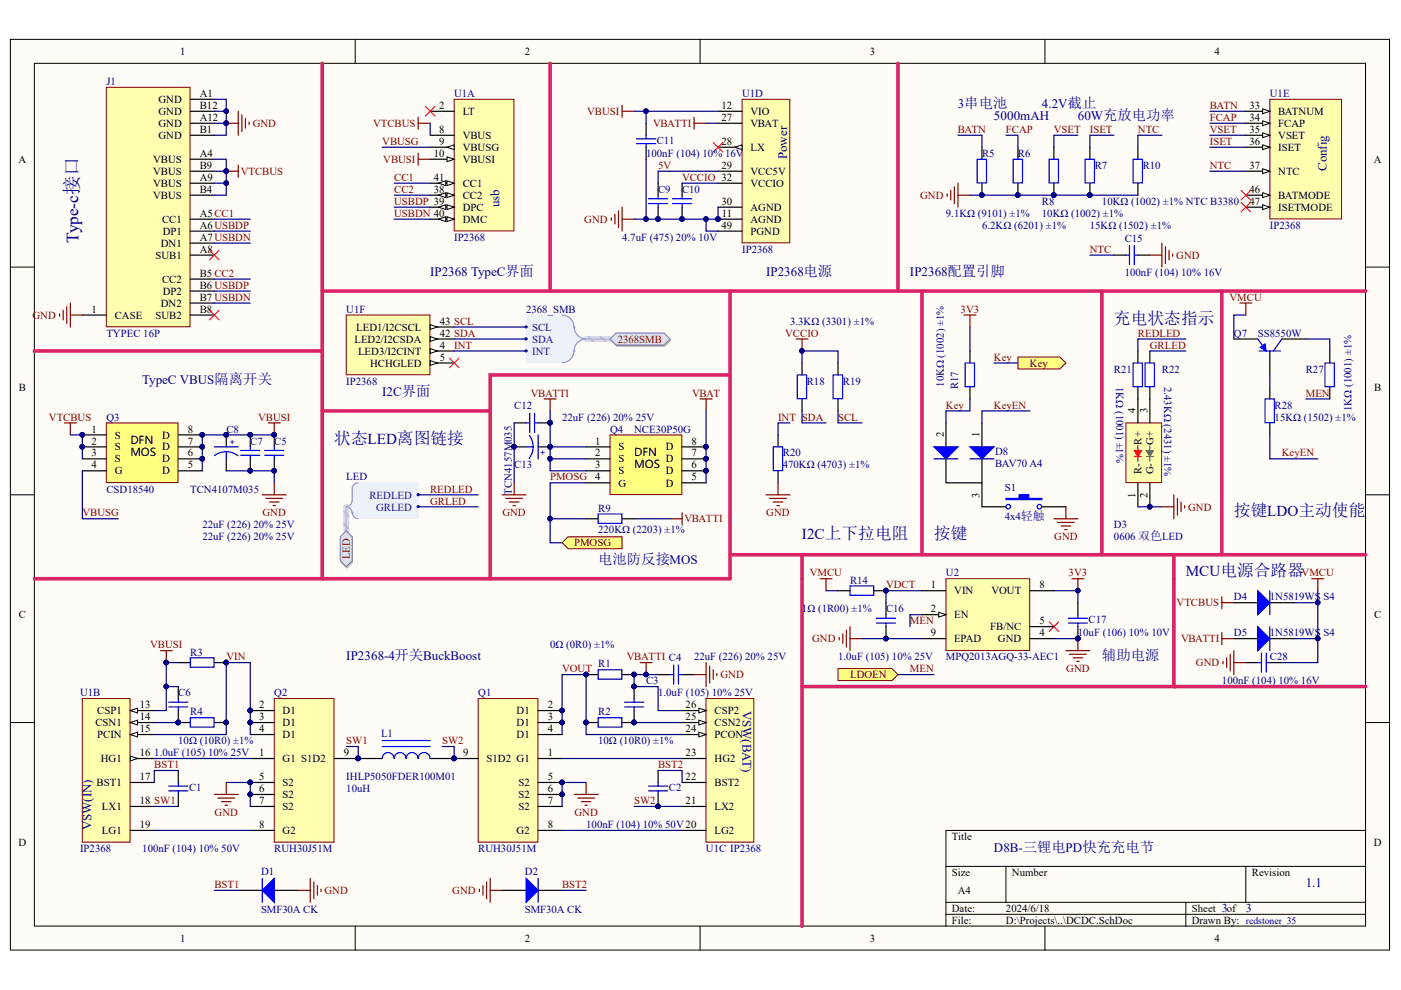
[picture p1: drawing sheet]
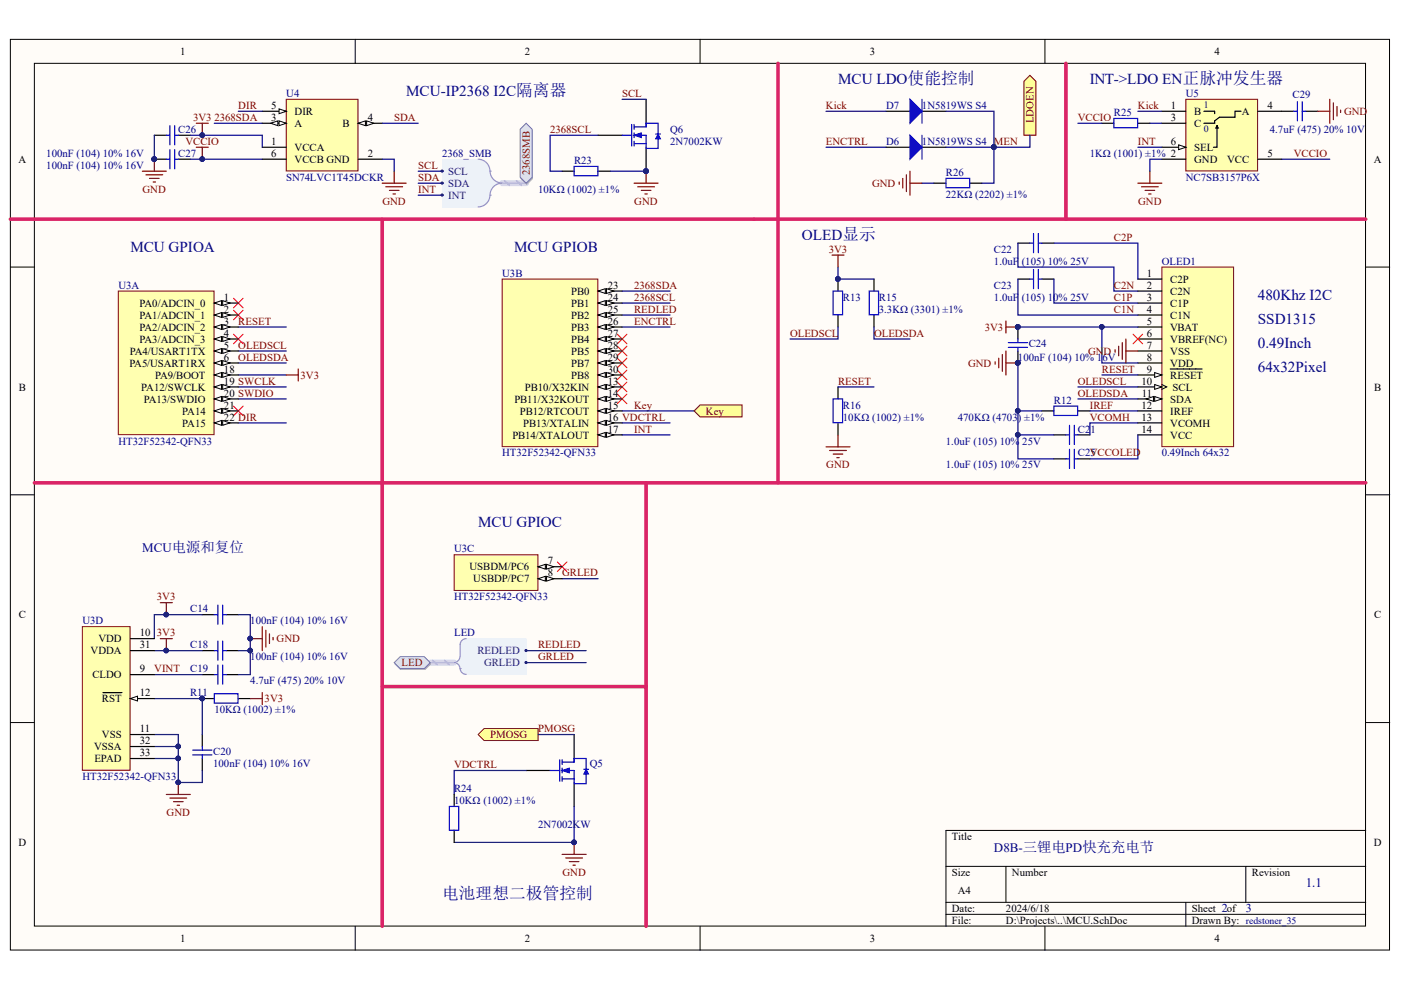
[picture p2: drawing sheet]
# Altium project D8B-三锂电65W充电节-带屏幕.PrjPcb
3 sheets, 81 parts. Net scope: hierarchical (ports join the sheet entries above them; power ports are global).
Board file: PCB1.PcbDoc
Sheets:
  Top.SchDoc
    U_DCDC = DCDC.SchDoc
    U_MCU = MCU.SchDoc

## Sheet Top.SchDoc
size A4

### Sub-sheets
U_DCDC = DCDC.SchDoc: 2368SMB (harness 2368_SMB), PMOSG (in), LDOEN (in), LED (harness LED), Key (out)
U_MCU = MCU.SchDoc: PMOSG (out), 2368SMB (harness 2368_SMB), LDOEN (out), LED (harness LED), Key (in)

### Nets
Key: sheet U_DCDC/Key, sheet U_MCU/Key
MEN: sheet U_DCDC/LDOEN, sheet U_MCU/LDOEN
PMOSG: sheet U_DCDC/PMOSG, sheet U_MCU/PMOSG

### Buses and harness runs
harness sheet U_DCDC/2368SMB = sheet U_MCU/2368SMB
harness sheet U_DCDC/LED = sheet U_MCU/LED

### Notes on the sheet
- 注意：IP2368和MCU之间的握手速率不得超过250Kbps
- D8B-三锂电PD快充充电节
- 1
- 3
- 1.1
- redstoner_35

## Sheet DCDC.SchDoc
size A4

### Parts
C1  100nF (104) 10% 50V  [0603_C]
C2  100nF (104) 10% 50V  [0603_C]
C3  1.0uF (105) 10% 25V  [0402_C]
C4  22uF (226) 20% 25V  [0805_C]
C5  22uF (226) 20% 25V  [0805_C]
C6  1.0uF (105) 10% 25V  [0402_C]
C7  22uF (226) 20% 25V  [0805_C]
C8  TCN4107M035  [TCN4]
C9  4.7uF (475) 20% 10V  [0402_C]
C10  4.7uF (475) 20% 10V  [0402_C]  (value not drawn)
C11  100nF (104) 10% 16V  [0402_C]
C12  22uF (226) 20% 25V  [0805_C]
C13  TCN4157M035  [TCN4]
C15  100nF (104) 10% 16V  [0402_C]
C16  1.0uF (105) 10% 25V  [0402_C]
C17  10uF (106) 10% 10V  [0603_C]
C28  100nF (104) 10% 16V  [0402_C]
D1  SMF30A CK  [SOD-123]
D2  SMF30A CK  [SOD-123]
D3  0606 双色LED  [LED-SMD_4P-L1.6-W1.5-TL-1]
D4  1N5819WS S4  [SOD-323]
D5  1N5819WS S4  [SOD-323]
D8  BAV70 A4  [SC70-3]
J1  TYPEC 16P  [USB-C-SMD_KH-TYPE-C-16P]
L1  IHLP5050FDER100M01  value 10uH  [IHLP5050FDER***M01]
Q1  RUH30J51M  [PDFN-8_L5.8-W4.9_RU30J30M]
Q2  RUH30J51M  [PDFN-8_L5.8-W4.9_RU30J30M]
Q3  CSD18540  [SON/DFN5x6(MOS)]
Q4  NCE30P50G  [SON/DFN5x6(MOS)]
Q7  SS8550W  [SC70-3]
R1  0Ω (0R0) ±1%  [1206_R]
R2  10Ω (10R0) ±1%  [0402_R]
R3  0Ω (0R0) ±1%  [1206_R]  (value not drawn)
R4  10Ω (10R0) ±1%  [0402_R]
R5  9.1KΩ (9101) ±1%  [0402_R]
R6  6.2KΩ (6201) ±1%  [0402_R]
R7  15KΩ (1502) ±1%  [0402_R]
R8  10KΩ (1002) ±1%  [0402_R]
R9  220KΩ (2203) ±1%  [0402_R]
R10  10KΩ (1002) ±1% NTC B3380  [0402_R]
R14  1Ω (1R00) ±1%  [0402_R]
R17  10KΩ (1002) ±1%  [0402_R]
R18  3.3KΩ (3301) ±1%  [0402_R]  (value not drawn)
R19  3.3KΩ (3301) ±1%  [0402_R]
R20  470KΩ (4703) ±1%  [0402_R]
R21  1KΩ (1001) ±1%  [0402_R]
R22  2.43KΩ (2431) ±1%  [0402_R]
R27  1KΩ (1001) ±1%  [0402_R]
R28  15KΩ (1502) ±1%  [0402_R]
S1  4x4轻触  [SW-SMD_4P-L5.2-W5.2-P3.70-LS6.4]
U1  IP2368  [QFN50P700X700X100_HS-49M]  (parts A,B,C,D,E,F of 6)
U2  MPQ2013AGQ-33-AEC1  [MPQ2013A-QFN8]

### Ports
2368SMB (harness 2368_SMB), Key (out), LDOEN (in), LED (harness LED), PMOSG (in)

### Harnesses
2368_SMB: SCL, SDA, INT
LED: REDLED, GRLED

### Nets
3V3: C17.2 R17.2 U2.8(VOUT)
GND: C4.2 C5.1 C7.1 C8.2 C9.1 C10.1 C11.1 C12.2 C13.2 C15.2 C16.1 C17.1 C28.1 D1.1(A) D2.1(A) D3.1(R-) D3.2(G-) J1.1(CASE) J1.A1(GND) J1.A12(GND) J1.B1(GND) J1.B12(GND) Q1.5(S2) Q1.6(S2) Q1.7(S2) Q2.5(S2) Q2.6(S2) Q2.7(S2) R5.1 R6.1 R7.1 R8.1 R10.1 R20.1 S1.2 U1.11(AGND) U1.30(AGND) U1.49(PGND) U2.4(GND) U2.9(EPAD)
VBAT: Q4.5(D) Q4.6(D) Q4.7(D) Q4.8(D)
VBATTI: C3.2 C4.1 C12.1 C13.1 D5.1(A) Q4.1(S) Q4.2(S) Q4.3(S) R1.2 R9.2 U1.26(CSP2) U1.27(VBAT)
VBUSI: C5.2 C6.2 C7.2 C8.1 C11.2 Q3.5(D) Q3.6(D) Q3.7(D) Q3.8(D) R3.1 U1.10(VBUSI) U1.12(VIO) U1.13(CSP1)
VCCIO: C10.2 R18.2 R19.2 U1.32(VCCIO)
VMCU: C28.2 D4.2(K) D5.2(K) Q7.2(E) R14.1
VTCBUS: D4.1(A) J1.A4(VBUS) J1.A9(VBUS) J1.B4(VBUS) J1.B9(VBUS) Q3.1(S) Q3.2(S) Q3.3(S) U1.8(VBUS)
5V: C9.2 U1.29(VCC5V)
BATN: R5.2 U1.33(BATNUM)
BST1: C1.2 D1.2(K) U1.17(BST1)
BST2: C2.2 D2.2(K) U1.22(BST2)
CC1: J1.A5(CC1) U1.41(CC1)
CC2: J1.B5(CC2) U1.38(CC2)
FCAP: R6.2 U1.34(FCAP)
GRLED: R22.1 ; port LED.GRLED
INT: R20.2 U1.4(LED3/I2CINT) ; port 2368SMB.INT
ISET: R7.2 U1.36(ISET)
Key: D8.2(A) R17.1 ; port Key
KeyEN: D8.1(A) R28.1
MEN: R27.1 U2.2(EN) ; port LDOEN
NTC: C15.1 R10.2 U1.37(NTC)
PMOSG: Q4.4(G) R9.1 ; port PMOSG
REDLED: R21.2 ; port LED.REDLED
SCL: R19.1 U1.43(LED1/I2CSCL) ; port 2368SMB.SCL
SDA: R18.1 U1.42(LED2/I2CSDA) ; port 2368SMB.SDA
SW1: C1.1 L1.1 Q2.9(S1D2) U1.18(LX1)
SW2: C2.1 L1.2 Q1.9(S1D2) U1.21(LX2)
USBDN: J1.A7(DN1) J1.B7(DN2) U1.40(DMC)
USBDP: J1.A6(DP1) J1.B6(DP2) U1.39(DPC)
VBUSG: Q3.4(G) U1.9(VBUSG)
VDCT: C16.2 R14.2 U2.1(VIN)
VIN: Q2.2(D1) Q2.3(D1) Q2.4(D1) R3.2 R4.2 U1.15(PCIN)
VOUT: Q1.2(D1) Q1.3(D1) Q1.4(D1) R1.1 R2.1 U1.24(PCON)
VSET: R8.2 U1.35(VSET)
NetC3_1: C3.1 R2.2 U1.25(CSN2)
NetC6_1: C6.1 R4.1 U1.14(CSN1)
NetD3_3: D3.3(G+) R22.2
NetD3_4: D3.4(R+) R21.1
NetD8_3: D8.3(K) S1.1
NetQ1_1: Q1.1(G1) U1.23(HG2)
NetQ1_8: Q1.8(G2) U1.20(LG2)
NetQ2_1: Q2.1(G1) U1.16(HG1)
NetQ2_8: Q2.8(G2) U1.19(LG1)
NetQ7_1: Q7.1(B) R28.2
NetQ7_3: Q7.3(C) R27.2

Not connected (* = marked no-connect by the designer): J1 A8(SUB1)* B8(SUB2)*; U1 2(LT)* 5(HCHGLED)* 28(LX)* 46(BATMODE)* 47(ISETMODE)*; U2 5(FB/NC)*

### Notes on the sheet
- 3串电池
- 5000mAH
- 4.2V截止
- 60W充放电功率
- (near J1) Type-c接口
- (near U1) IP2368 TypeC界面
- (near U1) IP2368电源
- IP2368配置引脚
- 充电状态指示
- TypeC VBUS隔离开关
- (near U1) I2C界面
- 状态LED离图链接
- I2C上下拉电阻
- 按键
- 按键LDO主动使能
- (near R9) 电池防反接MOS
- (near D4) MCU电源合路器
- IP2368-4开关BuckBoost
- (near C17) 辅助电源
- D8B-三锂电PD快充充电节
- 3
- 1.1
- redstoner_35

## Sheet MCU.SchDoc
size A4

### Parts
C14  100nF (104) 10% 16V  [0402_C]
C18  100nF (104) 10% 16V  [0402_C]
C19  4.7uF (475) 20% 10V  [0402_C]
C20  100nF (104) 10% 16V  [0402_C]
C21  1.0uF (105) 10% 25V  [0402_C]
C22  1.0uF (105) 10% 25V  [0402_C]
C23  1.0uF (105) 10% 25V  [0402_C]
C24  100nF (104) 10% 16V  [0402_C]
C25  1.0uF (105) 10% 25V  [0402_C]
C26  100nF (104) 10% 16V  [0402_C]
C27  100nF (104) 10% 16V  [0402_C]
C29  4.7uF (475) 20% 10V  [0402_C]
D6  1N5819WS S4  [SOD-323]
D7  1N5819WS S4  [SOD-323]
OLED1  0.49Inch 64x32  [OLED-0.49Inch]
Q5  2N7002KW  [SC70-3]
Q6  2N7002KW  [SC70-3]
R11  10KΩ (1002) ±1%  [0402_R]
R12  470KΩ (4703) ±1%  [0402_R]
R13  3.3KΩ (3301) ±1%  [0402_R]  (value not drawn)
R15  3.3KΩ (3301) ±1%  [0402_R]
R16  10KΩ (1002) ±1%  [0402_R]
R23  10KΩ (1002) ±1%  [0402_R]
R24  10KΩ (1002) ±1%  [0402_R]
R25  1KΩ (1001) ±1%  [0402_R]
R26  22KΩ (2202) ±1%  [0402_R]
U3  HT32F52342-QFN33  [QFN32-HT32]  (parts A,B,C,D of 4)
U4  SN74LVC1T45DCKR  [DCK0006A_N]
U5  NC7SB3157P6X  [SC70-6]

### Ports
2368SMB (harness 2368_SMB), Key (in), LDOEN (out), LED (harness LED), PMOSG (out)

### Harnesses
2368_SMB: SCL, SDA, INT
LED: REDLED, GRLED

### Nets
3V3: C14.1 C18.1 C24.2 C26.2 OLED1.5(VBAT) OLED1.8(VDD) R11.2 R13.2 R15.2 U3.10(VDD) U3.18(PA9/BOOT) U3.31(VDDA) U4.1(VCCA)
GND: C14.2 C18.2 C19.2 C20.1 C21.2 C24.1 C25.1 C26.1 C27.1 C29.2 OLED1.7(VSS) Q5.2(S) Q6.2(S) R12.2 R16.1 R23.2 R24.1 R26.1 U3.11(VSS) U3.32(VSSA) U3.33(EPAD) U4.2(GND) U5.2(GND)
VCCIO: C27.2 R25.1 U4.6(VCCB) U5.5(VCC)
2368SCL: Q6.1(G) R23.1 U3.24(PB1)
2368SDA: U3.23(PB0) U4.3(A)
C1N: C23.2 OLED1.4(C1N)
C1P: C23.1 OLED1.3(C1P)
C2N: C22.2 OLED1.2(C2N)
C2P: C22.1 OLED1.1(C2P)
DIR: U3.22(PA15) U4.5(DIR)
ENCTRL: D6.1(A) U3.26(PB3)
GRLED: U3.8(USBDP/PC7) ; port LED.GRLED
INT: U3.17(PB14/XTALOUT) U5.6(SEL) ; port 2368SMB.INT
IREF: OLED1.12(IREF) R12.1
Key: U3.15(PB12/RTCOUT) ; port Key
Kick: D7.1(A) U5.1(B)
MEN: D6.2(K) D7.2(K) R26.2 ; port LDOEN
OLEDSCL: OLED1.10(SCL) R13.1 U3.5(PA4/USART1TX)
OLEDSDA: OLED1.11(SDA) R15.1 U3.6(PA5/USART1RX)
PMOSG: Q5.3(D) ; port PMOSG
REDLED: U3.25(PB2) ; port LED.REDLED
RESET: OLED1.9(~{RESET}) R16.2 U3.3(PA2/ADCIN_2)
SCL: Q6.3(D) ; port 2368SMB.SCL
SDA: U4.4(B) ; port 2368SMB.SDA
SWCLK: U3.19(PA12/SWCLK)
SWDIO: U3.20(PA13/SWDIO)
VCCOLED: C25.2 OLED1.14(VCC)
VCOMH: C21.1 OLED1.13(VCOMH)
VDCTRL: Q5.1(G) R24.2 U3.16(PB13/XTALIN)
VINT: C19.1 U3.9(CLDO)
NetC20_2: C20.2 R11.1 U3.12(~{RST})
NetC29_1: C29.1 U5.4(A)
NetR25_2: R25.2 U5.3(C)

Not connected (* = marked no-connect by the designer): OLED1 6(VBREF(NC))*; U3 1(PA0/ADCIN_0)* 2(PA1/ADCIN_1)* 4(PA3/ADCIN_3)* 7(USBDM/PC6)* 13(PB10/X32KIN)* 14(PB11/X32KOUT)* 21(PA14)* 27(PB4)* 28(PB5)* 29(PB7)* 30(PB8)*

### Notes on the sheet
- MCU-IP2368 I2C隔离器
- (near D7) MCU LDO使能控制
- INT->LDO EN正脉冲发生器
- MCU GPIOA
- (near U3) MCU GPIOB
- OLED显示
- 480Khz I2C
- SSD1315
- 0.49Inch
- 64x32Pixel
- MCU电源和复位
- (near U3) MCU GPIOC
- D8B-三锂电PD快充充电节
- 电池理想二极管控制
- 2
- 3
- 1.1
- redstoner_35

## Nets that join several sheets
3V3: DCDC (C17.2 R17.2 U2.8), MCU (13 pins)
GND: DCDC (40 pins), MCU (23 pins)
VCCIO: DCDC (C10.2 R18.2 R19.2 U1.32), MCU (C27.2 R25.1 U4.6 U5.5)
GRLED: DCDC (R22.1), MCU (U3.8)
INT: DCDC (R20.2 U1.4), MCU (U3.17 U5.6)
Key: DCDC (D8.2 R17.1), MCU (U3.15)
MEN: DCDC (R27.1 U2.2), MCU (D6.2 D7.2 R26.2)
PMOSG: DCDC (Q4.4 R9.1), MCU (Q5.3)
REDLED: DCDC (R21.2), MCU (U3.25)
SCL: DCDC (R19.1 U1.43), MCU (Q6.3)
SDA: DCDC (R18.1 U1.42), MCU (U4.4)
